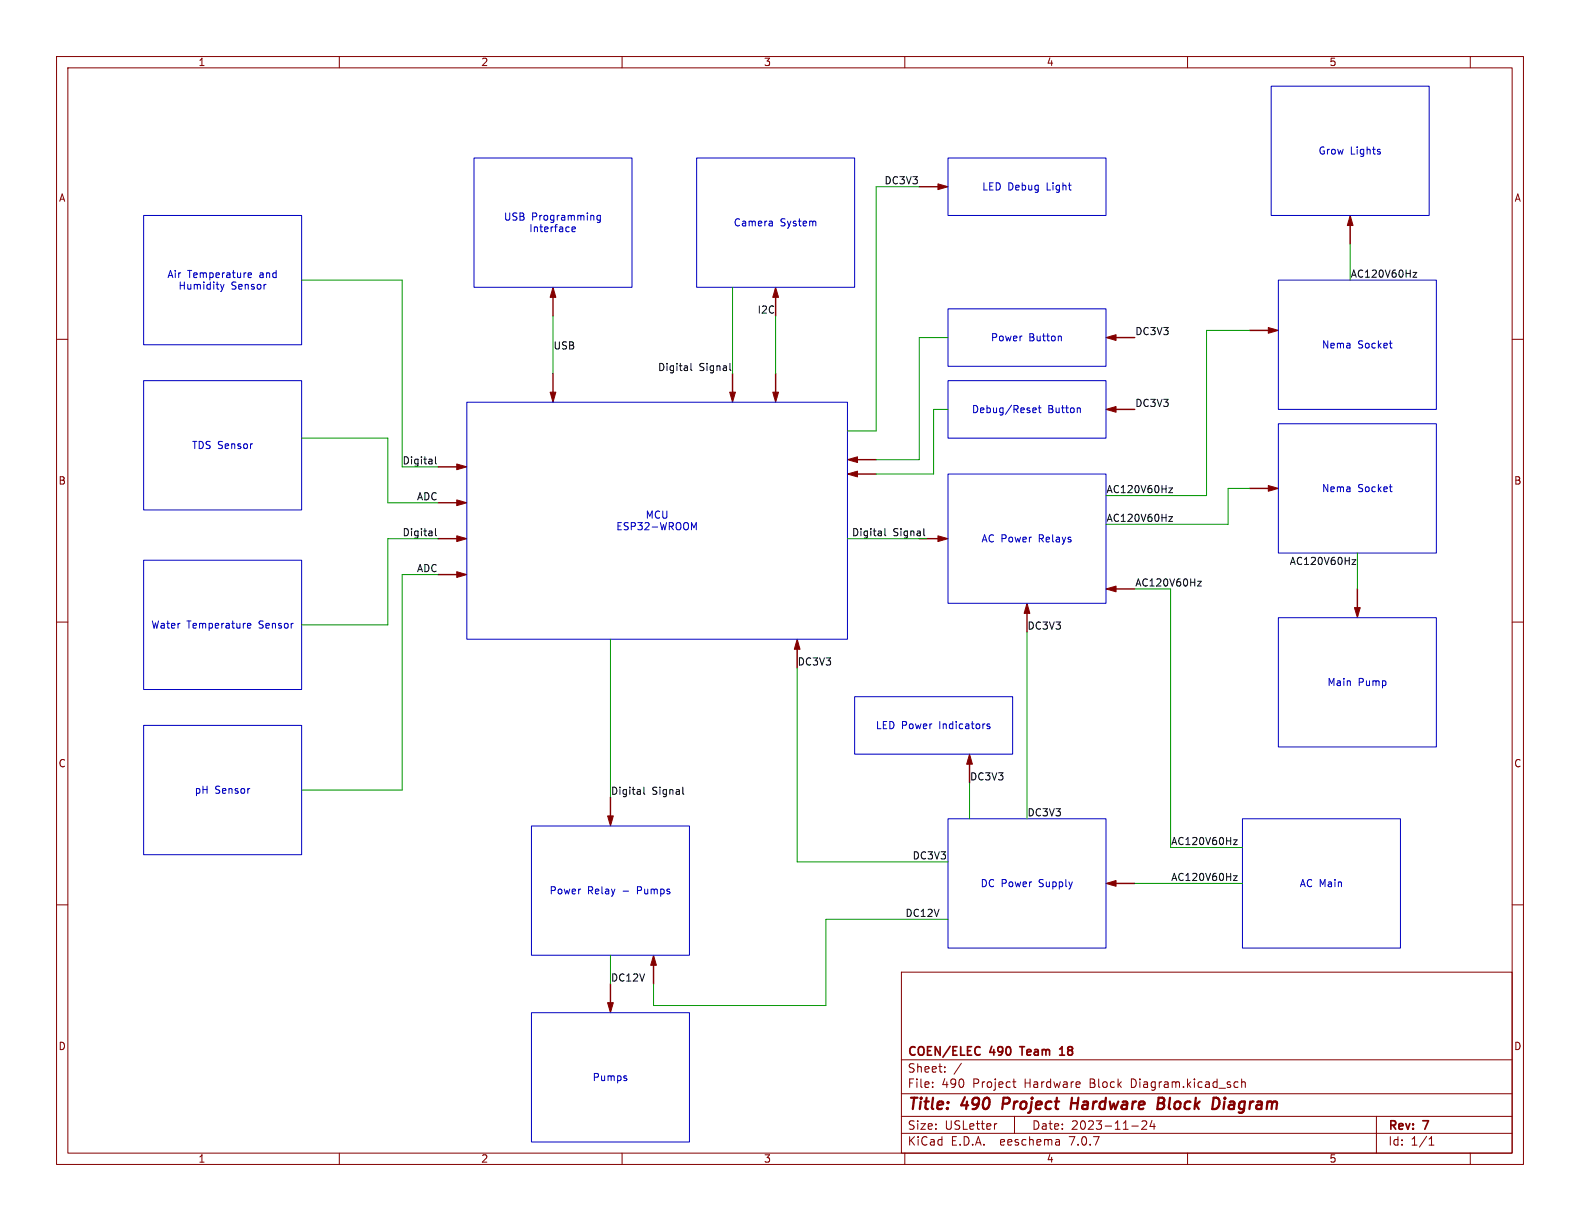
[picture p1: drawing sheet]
<svg xmlns="http://www.w3.org/2000/svg" width="279mm" height="216mm" viewBox="0 0 279 216" stroke-linecap="round" stroke-linejoin="round" font-family="sans-serif">
<g fill="none" stroke="#840000" stroke-width=".18">
<path d="M10 10h259.4v195.9h-259.4zM12 12h255.4v191.9h-255.4zM60 10v2M110 10v2M160 10v2M210 10v2M260 10v2M10 60h2M267.4 60h2M10 110h2M267.4 110h2M10 160h2"/>
<path d="M267.4 160h2M159.4 171.9h108v32h-108zM159.4 197.4h108M159.4 193.4h108M159.4 187.4h108M164.9 192.1v.2M164.9 191.4v.1M167.1 189.4v.2M167.1 188.7v.1M170 188l-1.3 1.9M176.3 198.7l-.3 .1M179.1 191.3h.5"/>
<path d="M179.3 190.8v1.3l.3 .2M179.4 197.4v3M200.1 199.1h1.2M201.9 198.3l.6-.1 .2 .1 .1 .3-.9 1.1h.9M203.7 198.1l-.3 1.1h.9M204.1 198.7v1M218.5 191.3l.4 .1M218.9 192.2l-.4 .1M219.6 191.4l.2-.1 .3 .1 .1 .9M219.6 190.8v1.5M243.4 197.4v6.5M60 203.9v2"/>
<path d="M110 203.9v2M159.4 200.4h108M160 203.9v2M187.3 201.6l.1 .9M187.4 202.4l-.2 .1M187.4 201.8l-.2 .1M210 203.9v2M252.7 202.5h.9M252.7 201.4l.4-.4v1.5M260 203.9v2"/>
</g>
<path d="M177.5 194.1l-.3 2M189.4 195.1h1.2M189.6 194.1l-.3 2M204.8 195.1h.6M204.9 194.1h.7a.49 .49 0 0 1 .3 .5 .49 .49 0 0 1-.5 .5l.3 .1a.58 .58 0 0 1-.3 .9h-.7zM216.5 194.8l-.1 1.3M216.6 194.1v.2M216.6 194.1l-.1 .1 .1 .1M216.6 194.1l.1 .1-.1 .1" fill="none" stroke="#840000" stroke-width=".4"/>
<path d="M173 185.1l.3 .1M173.3 186.4l-.3 .2M180.3 185.1h.9M187.4 186.6h.8M187.4 185.5l.4-.4v1.5" fill="none" stroke="#840000" stroke-width=".3"/>
<g fill="none" stroke="#840000" stroke-width=".25">
<path d="M162.6 33h4M238.8 39.1v4.1M97.8 51.8v4.1M137.2 51.8v4.1M196.6 59.7h4.1M221 58.4h4M97.8 66v4.1M129.5 66v4.1M137.2 66v4.1M196.6 72.4h4.1M77.5 88.9h4M77.5 95.3h4"/>
<path d="M77.5 82.6h4M150.9 83.8h4M150.9 81.3h4M162.6 95.3h4M221 86.4h4M77.5 101.6h4M141 114v4.1M181.6 107.7v4.1M196.6 104.1h4.1M240 104.1v4.1M171.4 134.4v4M107.9 141v4"/>
<path d="M196.6 156.2h4.1M107.9 174v4.1M115.6 169.9v4.1"/>
</g>
<g fill="#840000" stroke="#840000" stroke-width=".18">
<path d="M80.8 88.4l1.7 .5-1.7 .5z"/>
<path d="M115.6 168.9l.5 1.8h-1z"/>
<path d="M165.9 94.7l1.7 .6-1.7 .5z"/>
<path d="M195.6 59.7l1.8-.5v1z"/>
<path d="M141 113l.5 1.8h-1z"/>
<path d="M107.4 144.3h1.1l-.6 1.8z"/>
<path d="M165.9 32.5l1.7 .5-1.7 .5z"/>
<path d="M238.8 38.1l.5 1.8h-1z"/>
<path d="M224.3 57.9l1.8 .5-1.8 .5z"/>
<path d="M224.3 85.9l1.8 .5-1.8 .5z"/>
<path d="M239.5 107.4h1l-.5 1.8z"/>
<path d="M195.6 72.4l1.8-.5v1z"/>
<path d="M149.9 83.8l1.7-.5v1z"/>
<path d="M171.4 133.4l.6 1.7h-1.1z"/>
<path d="M107.4 177.3h1.1l-.6 1.8z"/>
<path d="M195.6 104.1l1.8-.5v1z"/>
<path d="M181.6 106.7l.5 1.8h-1z"/>
<path d="M149.9 81.3l1.7-.5v1z"/>
<path d="M195.6 156.2l1.8-.5v1z"/>
<path d="M80.8 82l1.7 .6-1.7 .5z"/>
<path d="M80.8 94.7l1.7 .6-1.7 .5z"/>
<path d="M80.8 101.1l1.7 .5-1.7 .5z"/>
<path d="M97.8 50.8l.5 1.8h-1z"/>
<path d="M137.2 50.8l.5 1.8h-1z"/>
<path d="M129 69.3h1l-.5 1.8z"/>
<path d="M97.3 69.3h1l-.5 1.8z"/>
<path d="M136.7 69.3h1l-.5 1.8z"/>
</g>
<g fill="none" stroke="#0f0f0f" stroke-width=".18">
<path d="M249.9 48.2h.6l-.6 .8h.6M122.2 64.3v1l.2 .2M129.1 64.3v1l.2 .2M77 93.5v1.1l.2 .1M77 80.8v1.1l.2 .1M156.5 93.5v1.1l.2 .1M163.4 93.5v1.1l.1 .1M206.7 86.3h.7l-.7 .8h.7M206.7 91.4h.7l-.7 .8h.7M239.1 99h.6l-.6 .8h.6M211.8 102.8h.6l-.6 .8h.6M113.9 139.2v1.1l.1 .2"/>
<path d="M120.7 139.2v1.1l.2 .2M218.1 154.9h.7l-.7 .8h.7M218.1 148.5h.7l-.7 .8h.7"/>
</g>
<g fill="none" stroke="#0000c2" stroke-width=".18">
<path d="M224.8 15.2h27.9v22.9h-27.9zM25.4 38.1h27.9v22.9h-27.9zM83.8 27.9h28v22.9h-28zM106.2 38.1v1l-.3 .3-.3-.1M106.2 38.1h-.4l-.2 .2 .1 .6h.5M123.2 27.9h27.9v22.9h-27.9zM136.4 39.1l.2 .2v.6M136.6 39.9h-.1M136.6 39.4l-.1 .1M167.6 27.9h28v10.2h-28zM243.9 26.8l.2 .2-.2 .2M243.9 26.4l.2 .1"/>
<path d="M39 50.3l.3 .8M39.3 51.1l-.3 .5M39.6 50.3l-.3 .8M43.9 48.7l.6-.2-.1-.2-.3-.1-.2 .2v.6h.5M101.2 40.2v.7h.5M101.7 40.2l.1 .2-.7 .1M167.6 54.6h28v10.2h-28zM187.5 59.4l.2 .2v.7M226.1 49.5h27.9v22.9h-27.9zM25.4 67.3h27.9v22.9h-27.9zM82.5 71.1h67.4v41.9h-67.4zM167.6 67.3h28v10.2h-28z"/>
<path d="M182.6 72.8l.2 .2 .4-.1M182.6 72.3l.2-.2h.3l.1 .2v.1l-.6 .1M183.6 72.1h.5M183.8 71.7v1.1l.3 .2M190.9 72.1l.1 .2v.7M226.1 74.9h27.9v22.9h-27.9zM245.7 60.7h.5M246 61.5h.2M25.4 99.1h27.9v22.8h-27.9zM122.3 92.4l.4 .9 .4-.9v1.3M167.6 83.8h28v22.9h-28zM245.7 86.1h.5"/>
<path d="M246 86.9h.2M43.8 110.6l.6-.1-.1-.2-.4-.1-.1 .2v.6h.5M226.1 109.2h27.9v22.9h-27.9zM25.4 128.3h27.9v22.8h-27.9zM151.1 123.2h28v10.2h-28zM175 128.1l-.3-.1-.2 .2 .1 .2 .4 .1v.3h-.5M94 146.1h27.9v22.8h-27.9zM167.6 144.8h28v22.8h-28zM219.7 144.8h27.9v22.8h-27.9zM94 179.1h27.9v22.8h-27.9zM110.7 190.7l.2 .1-.2 .3M110.7 190.2l.1 .1"/>
</g>
<g fill="none" stroke="#009600" stroke-width=".18">
<path d="M162.6 33h-7.7v43.2h-5M53.3 49.5h17.8v33.1h6.4M97.8 55.9v10.1M129.5 50.8v15.2M137.2 55.9v10.1M167.6 59.7h-5v21.6h-7.7M221 58.4h-7.6v29.2h-17.8M238.8 43.2v6.3M53.3 77.5h15.3v11.4h8.9M167.6 72.4h-2.5v11.4h-10.2M77.5 95.3h-8.9v15.2h-15.3M149.9 95.3h13.9"/>
<path d="M221 86.4h-3.8v6.3h-21.6M240 97.8v6.3M77.5 101.6h-6.4v38.1h-17.8M107.9 113v28M141 118.1v34.3h26.6M181.6 111.8v33M200.7 104.1h6.3v45.8h12.7M171.4 138.4v6.4M200.7 156.2h19M107.9 168.9v5.1M167.6 162.6h-21.6v15.2h-30.4v-3.8"/>
</g>
<g font-size="2.8" fill="#840000">
<text x="160.4" y="196.8">Title:</text>
<text x="170.1" y="196.8">490</text>
<text x="178.1" y="196.8">Project</text>
<text x="191" y="196.8">Hardware</text>
<text x="207.1" y="196.8">Block</text>
<text x="217.6" y="196.8">Diagram</text>
</g>
<g font-size="2.1" fill="#840000">
<text x="160.4" y="189.9">Sheet:</text>
<text x="160.4" y="187.1">COEN/ELEC</text>
<text x="175.1" y="187.1">490</text>
<text x="181.2" y="187.1">Team</text>
<text x="188.7" y="187.1">18</text>
<text x="160.4" y="192.6">File:</text>
<text x="166.5" y="192.6">490</text>
<text x="172.1" y="192.6">Project</text>
<text x="181.3" y="192.6">Hardware</text>
<text x="193" y="192.6">Block</text>
<text x="200.4" y="192.6">Diagram.kicad_sch</text>
<text x="160.4" y="202.8">KiCad</text>
<text x="160.4" y="200">Size:</text>
<text x="167.1" y="200">USLetter</text>
<text x="168.1" y="202.8">E.D.A.</text>
<text x="177" y="202.8">eeschema</text>
<text x="182.4" y="200">Date:</text>
<text x="189.4" y="202.8">7.0.7</text>
<text x="189.4" y="200">2023-11-24</text>
<text x="245.4" y="200.2">Rev:</text>
<text x="245.4" y="202.8">Id:</text>
<text x="249.5" y="202.8">1/1</text>
<text x="251.8" y="200.2">7</text>
</g>
<g font-size="1.8" fill="#840000">
<text x="35" y="11.9">1</text>
<text x="85" y="11.9">2</text>
<text x="135" y="11.9">3</text>
<text x="185" y="11.9">4</text>
<text x="235" y="11.9">5</text>
<text x="10.3" y="35.9">A</text>
<text x="267.7" y="35.9">A</text>
<text x="10.3" y="85.9">B</text>
<text x="267.7" y="85.9">B</text>
<text x="10.3" y="135.9">C</text>
<text x="267.7" y="135.9">C</text>
<text x="10.3" y="185.9">D</text>
<text x="267.7" y="185.9">D</text>
<text x="35" y="205.8">1</text>
<text x="85" y="205.8">2</text>
<text x="135" y="205.8">3</text>
<text x="185" y="205.8">4</text>
<text x="235" y="205.8">5</text>
</g>
<g font-size="1.8" fill="#0000c2">
<text x="233.1" y="27.5">Grow</text>
<text x="238.8" y="27.5">Lights</text>
<text x="173.6" y="33.9">LED Debug</text>
<text x="185.2" y="33.9">Light</text>
<text x="89" y="39.2">USB</text>
<text x="93.5" y="41.3">Interface</text>
<text x="94" y="39.2">Programming</text>
<text x="129.6" y="40.2">Camera</text>
<text x="138" y="40.2">System</text>
<text x="29.5" y="49.4">Air</text>
<text x="31.5" y="51.4">Humidity</text>
<text x="33.2" y="49.4">Temperature</text>
<text x="40.9" y="51.4">Sensor</text>
<text x="46" y="49.4">and</text>
<text x="175.1" y="60.6">Power</text>
<text x="181.9" y="60.6">Button</text>
<text x="233.7" y="61.8">Nema</text>
<text x="240.1" y="61.8">Socket</text>
<text x="171.8" y="73.3">Debug/Reset</text>
<text x="185.3" y="73.3">Button</text>
<text x="33.9" y="79.6">TDS Sensor</text>
<text x="233.7" y="87.2">Nema</text>
<text x="240.1" y="87.2">Socket</text>
<text x="108.9" y="94">ESP32-WROOM</text>
<text x="114.1" y="91.9">MCU</text>
<text x="173.5" y="96.1">AC Power</text>
<text x="183.8" y="96.1">Relays</text>
<text x="26.7" y="111.4">Water</text>
<text x="33" y="111.4">Temperature</text>
<text x="45.9" y="111.4">Sensor</text>
<text x="234.6" y="121.5">Main</text>
<text x="240.2" y="121.5">Pump</text>
<text x="154.8" y="129.1">LED Power</text>
<text x="166.2" y="129.1">Indicators</text>
<text x="34.3" y="140.6">pH</text>
<text x="38" y="140.6">Sensor</text>
<text x="97.1" y="158.3">Power</text>
<text x="103.9" y="158.3">Relay</text>
<text x="110.2" y="158.3">-</text>
<text x="112.9" y="158.3">Pumps</text>
<text x="173.3" y="157.1">DC Power</text>
<text x="183.8" y="157.1">Supply</text>
<text x="229.7" y="157.1">AC Main</text>
<text x="104.7" y="191.4">Pumps</text>
</g>
<g font-size="1.8" fill="#0f0f0f">
<text x="156.3" y="32.7">DC3V3</text>
<text x="238.8" y="49.2">AC120V60Hz</text>
<text x="133.9" y="55.5">I2C</text>
<text x="200.7" y="59.3">DC3V3</text>
<text x="97.8" y="61.9">USB</text>
<text x="116.3" y="65.7">Digital</text>
<text x="123.6" y="65.7">Signal</text>
<text x="200.7" y="72">DC3V3</text>
<text x="71.1" y="82.2">Digital</text>
<text x="73.6" y="88.6">ADC</text>
<text x="195.6" y="87.3">AC120V60Hz</text>
<text x="71.1" y="94.9">Digital</text>
<text x="150.6" y="94.9">Digital</text>
<text x="157.9" y="94.9">Signal</text>
<text x="195.6" y="92.4">AC120V60Hz</text>
<text x="73.6" y="101.3">ADC</text>
<text x="228" y="100">AC120V60Hz</text>
<text x="200.7" y="103.8">AC120V60Hz</text>
<text x="181.6" y="111.4">DC3V3</text>
<text x="141" y="117.8">DC3V3</text>
<text x="107.9" y="140.6">Digital</text>
<text x="115.3" y="140.6">Signal</text>
<text x="171.4" y="138.1">DC3V3</text>
<text x="181.6" y="144.4">DC3V3</text>
<text x="207" y="149.5">AC120V60Hz</text>
<text x="161.3" y="152.1">DC3V3</text>
<text x="207" y="155.9">AC120V60Hz</text>
<text x="160" y="162.2">DC12V</text>
<text x="107.9" y="173.6">DC12V</text>
</g>
</svg>
